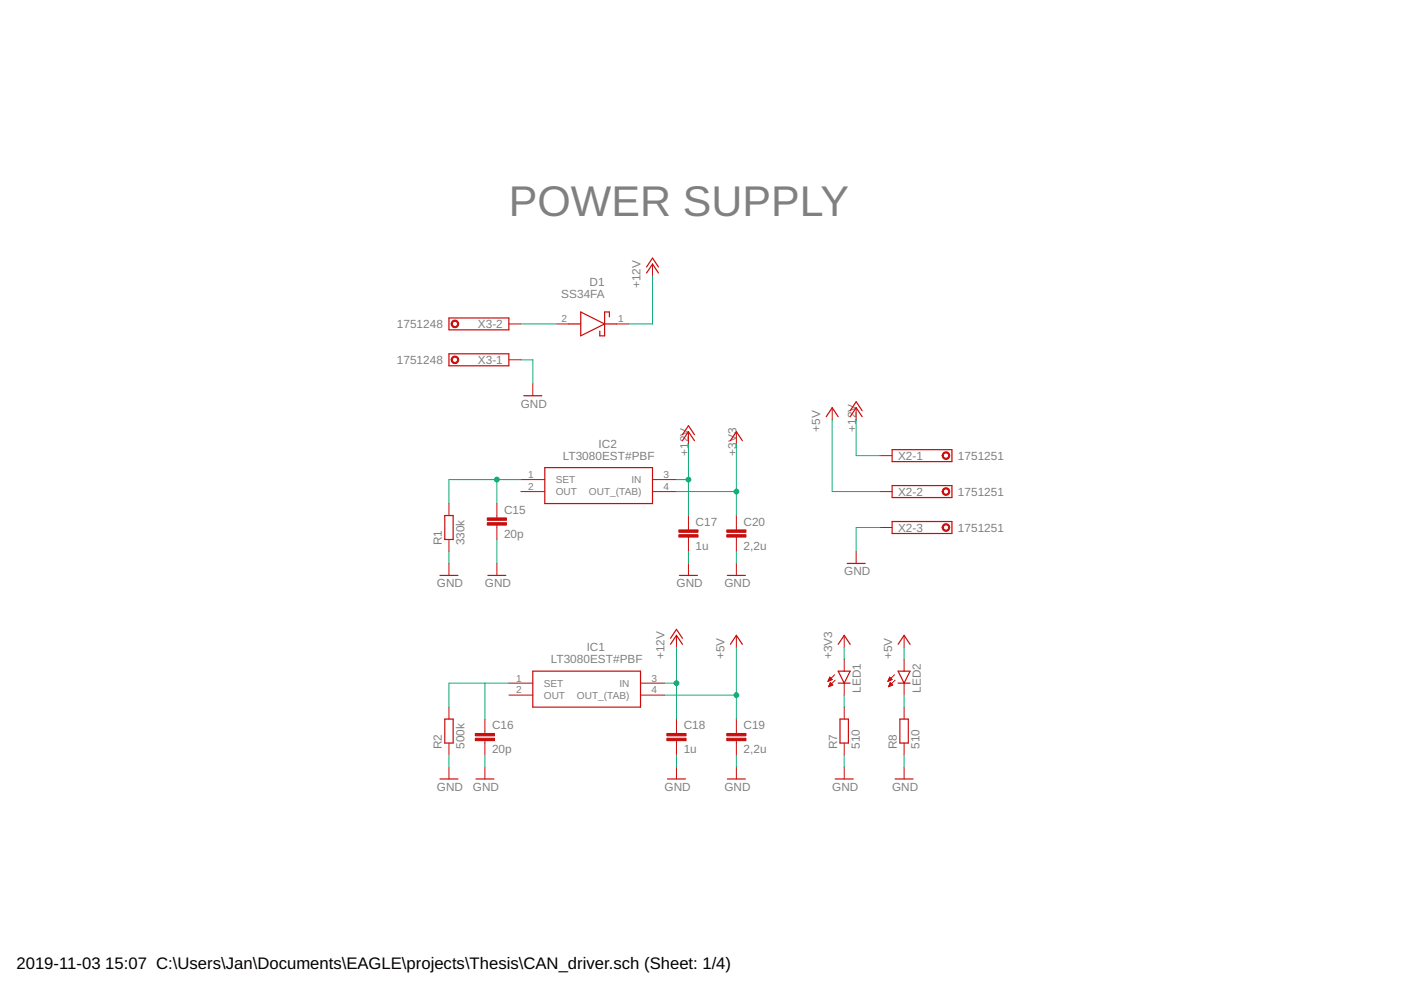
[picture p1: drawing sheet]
<svg xmlns="http://www.w3.org/2000/svg" width="297mm" height="210mm" viewBox="0 0 297 210" stroke-linecap="round" stroke-linejoin="round" font-family="sans-serif">
<g fill="none" stroke="#c90d0c" stroke-width=".25">
<path d="M137.1 57.9l1.2-1.9 1.3 1.9M137.1 56.6l1.2-1.9 1.3 1.9M95.2 67.4h12.7v2.5h-12.7zM95.2 75h12.7v2.6h-12.7zM120.6 68.7h2.5M123.1 66.1l5.1 2.6-5.1 2.5zM128.2 68.7h2.5M129.2 67.2v-1.1h-1v5.1h-1v-1M111.1 83.9h3.8M115.5 99.1h22.8v7.7h-22.8zM144.7 93.4l1.3-1.9 1.2 1.9M144.7 92.2l1.3-1.9 1.2 1.9"/>
<path d="M154.9 93.4l1.2-1.9 1.3 1.9M175.2 88.3l1.2-1.9 1.3 1.9M180.3 88.3l1.2-1.9 1.3 1.9M180.3 87.1l1.2-1.9 1.3 1.9M189.1 95.3h12.7v2.6h-12.7zM94.3 109.3h1.8v5.1h-1.8zM179.6 119.5h3.8M189.1 103h12.7v2.5h-12.7zM189.1 110.6h12.7v2.5h-12.7zM93.3 122h3.8M103.4 122h3.9M142.2 136.6l1.2-1.9 1.3 1.9"/>
<path d="M142.2 135.3l1.2-1.9 1.3 1.9M144.1 122h3.8M154.2 122h3.8M154.9 136.6l1.2-1.9 1.3 1.9M177.7 136.6l1.3-1.9 1.3 1.9M190.4 136.6l1.3-1.9 1.3 1.9M94.3 152.5h1.8v5h-1.8zM113 142.3h22.8v7.6h-22.8zM177.7 142.3h2.6l-1.3 2.5zM177.7 144.8h2.6M178.1 152.5h1.8v5h-1.8zM190.4 142.3h2.6l-1.3 2.5z"/>
<path d="M190.4 144.8h2.6M190.8 152.5h1.8v5h-1.8zM93.3 165.2h3.8M100.9 165.2h3.8M141.5 165.2h3.8M154.2 165.2h3.8M177.1 165.2h3.8M189.8 165.2h3.8"/>
</g>
<g fill="none" stroke="#c90d0c" stroke-width=".21">
<path d="M138.3 56v2.5M107.9 68.7h2.5M107.9 76.3h2.5M118 68.7h2.6M130.7 68.7h2.6M113 81.4v2.5M146 91.5v2.6M156.1 91.5v2.6M176.4 86.4v2.6M181.5 86.4v2.6M186.6 96.6h2.5M95.2 106.8v2.5"/>
<path d="M95.2 114.4v2.5M95.2 119.5v2.5M105.3 106.8v3M105.3 111.3v3.1M105.3 119.5v2.5M110.4 101.7h5.1M110.4 104.2h5.1M138.3 101.7h5.1M138.3 104.2h5.1M146 109.3v3.1M146 113.9v3M146 119.5v2.5"/>
<path d="M156.1 109.3v3.1M156.1 113.9v3M156.1 119.5v2.5M181.5 116.9v2.6M186.6 104.2h2.5M186.6 111.8h2.5M143.4 134.7v2.5M156.1 134.7v2.5M179 134.7v2.5M179 139.8v2.5M191.7 134.7v2.5M191.7 139.8v2.5"/>
<path d="M95.2 149.9v2.6M95.2 157.5v2.6M102.8 152.5v3M102.8 157v3.1M107.9 144.8h5.1M107.9 147.4h5.1M135.8 144.8h5.1M135.8 147.4h5.1M143.4 152.5v3M143.4 157v3.1M156.1 152.5v3M156.1 157v3.1"/>
<path d="M175.6 144.4h.1M175.6 144.3h.3M175.7 144.2h.5M175.7 144.1h.7M175.7 145.5h.2M175.8 144h.5M175.8 145.4h.4M175.8 145.3h.6M175.8 143.8h.4M175.9 143.7h.2M175.9 145.2h.6M175.9 145h.5"/>
<path d="M175.9 143.6l.5 .5-.8 .4zM176 144.9h.3M176 144.8h.1M176.1 144.7l.5 .5-.9 .4zM177 143.1l-1.4 1.4M177.1 144.2l-1.4 1.4M179 144.8v2.6M179 149.9v2.6M179 157.5v2.6M188.3 144.4h.1M188.3 144.3h.3M188.4 144.2h.5"/>
<path d="M188.4 145.5h.2M188.4 144.1h.7M188.5 144h.5M188.5 145.4h.4M188.5 143.8h.4M188.5 145.3h.6M188.6 143.7h.2M188.6 145.2h.6M188.6 145h.5M188.6 143.6h.1M188.6 143.6l-.3 .9M188.6 143.6l.5 .5"/>
<path d="M188.7 144.9h.3M188.7 144.8h.1M188.8 144.7l.5 .5-.9 .4zM189.1 144.1l-.8 .4M189.7 143.1l-1.4 1.4M189.8 144.2l-1.4 1.4M191.7 144.8v2.6M191.7 149.9v2.6M191.7 157.5v2.6M95.2 162.6v2.6M102.8 162.6v2.6M143.4 162.6v2.6"/>
<path d="M156.1 162.6v2.6M179 162.6v2.6M191.7 162.6v2.6"/>
</g>
<g fill="#c90d0c" stroke="#c90d0c" stroke-width=".21">
<path d="M103.3 110.8h4.1v.5h-4.1z"/>
<path d="M103.3 109.8h4.1v.5h-4.1z"/>
<path d="M100.8 156.5h4v.5h-4z"/>
<path d="M100.8 155.5h4v.5h-4z"/>
<path d="M143.9 113.4h4.1v.5h-4.1z"/>
<path d="M143.9 112.4h4.1v.5h-4.1z"/>
<path d="M141.4 156.5h4.1v.5h-4.1z"/>
<path d="M141.4 155.5h4.1v.5h-4.1z"/>
<path d="M154.1 156.5h4.1v.5h-4.1z"/>
<path d="M154.1 155.5h4.1v.5h-4.1z"/>
<path d="M154.1 113.4h4.1v.5h-4.1z"/>
<path d="M154.1 112.4h4.1v.5h-4.1z"/>
</g>
<g fill="#c90d0c" stroke="#c90d0c" stroke-width=".21">
<path d="M199.9 96.1a.81 .81 0 0 1 1.3 .1 .81 .81 0 0 1-.4 1.2 .81 .81 0 0 1-1.1-.8h.3a.55 .55 0 0 1 .8-.5 .55 .55 0 0 1 .2 .9 .55 .55 0 0 1-1-.2v-.2h-.3z" fill-rule="evenodd"/>
<path d="M199.9 103.7a.81 .81 0 0 1 1.3 .1 .81 .81 0 0 1-.4 1.2 .81 .81 0 0 1-1.1-.8h.3a.55 .55 0 0 1 .8-.5 .55 .55 0 0 1 .2 .9 .55 .55 0 0 1-1-.2v-.2h-.3z" fill-rule="evenodd"/>
<path d="M199.9 111.3a.81 .81 0 0 1 1.3 .1 .81 .81 0 0 1-.4 1.2 .81 .81 0 0 1-1.1-.8h.3a.55 .55 0 0 1 .8-.5 .55 .55 0 0 1 .2 .9 .55 .55 0 0 1-1-.2v-.2h-.3z" fill-rule="evenodd"/>
<path d="M95.8 75.8a.81 .81 0 0 1 1.3 .1 .81 .81 0 0 1-.4 1.2 .81 .81 0 0 1-1-.8h.2a.56 .56 0 0 1 .8-.5 .56 .56 0 0 1 .1 1 .56 .56 0 0 1-.9-.3v-.2h-.2z" fill-rule="evenodd"/>
<path d="M95.8 68.2a.81 .81 0 0 1 1.3 0 .81 .81 0 0 1-.4 1.3 .81 .81 0 0 1-1-.8h.2a.56 .56 0 0 1 .8-.5 .56 .56 0 0 1 .1 1 .56 .56 0 0 1-.9-.3v-.2h-.2z" fill-rule="evenodd"/>
</g>
<g fill="none" stroke="#0dab76" stroke-width=".21">
<path d="M138.3 58.5v10.2h-5M110.4 76.3h2.6v5.1M110.4 68.7h7.6M146 94.1v15.2M156.1 94.1v15.2M176.4 89v15.2h10.2M181.5 89v7.6h5.1M95.2 116.9v2.6M105.3 101.7v5.1M105.3 114.4v5.1M110.4 101.7h-15.2v5.1M143.4 101.7h2.6"/>
<path d="M143.4 104.2h12.7M146 116.9v2.6M156.1 116.9v2.6M186.6 111.8h-5.1v5.1M143.4 137.2v15.3M156.1 137.2v15.3M179 137.2v2.6M191.7 137.2v2.6M102.8 144.8v7.7M107.9 144.8h-12.7v5.1M140.9 144.8h2.5M140.9 147.4h15.2"/>
<path d="M179 147.4v2.5M191.7 147.4v2.5M95.2 160.1v2.5M102.8 160.1v2.5M143.4 160.1v2.5M156.1 160.1v2.5M179 160.1v2.5M191.7 160.1v2.5"/>
</g>
<g fill="#0dab76" stroke="#0dab76" stroke-width=".21">
<circle cx="143.4" cy="144.8" r=".51"/>
<circle cx="146" cy="101.7" r=".51"/>
<circle cx="105.3" cy="101.7" r=".51"/>
<circle cx="156.1" cy="104.2" r=".51"/>
<circle cx="156.1" cy="147.4" r=".51"/>
</g>
<text font-size="9.1" fill="#808080" x="107.9" y="45.8">POWER SUPPLY</text>
<g font-size="3.5">
<text x="3.5" y="205.4">2019-11-03</text>
<text x="22.3" y="205.4">15:07 C:\Users\Jan\Documents\EAGLE\projects\Thesis\CAN_driver.sch (Sheet: 1/4)</text>
</g>
<g font-size="2.5" fill="#808080">
<text x="119" y="63.2">SS34FA</text>
<text x="125" y="60.7">D1</text>
<text x="135.8" y="61.1" transform="rotate(-90 135.8 61.1)">+12V</text>
<text x="84.1" y="69.6">1751248</text>
<text x="101.3" y="69.6">X3-2</text>
<text x="84.1" y="77.2">1751248</text>
<text x="101.3" y="77.2">X3-1</text>
<text x="110.4" y="86.5">GND</text>
<text x="126.9" y="95">IC2</text>
<text x="173.9" y="91.5" transform="rotate(-90 173.9 91.5)">+5V</text>
<text x="181.5" y="91.5" transform="rotate(-90 181.5 91.5)">+12V</text>
<text x="119.3" y="97.5">LT3080EST#PBF</text>
<text x="146" y="96.6" transform="rotate(-90 146 96.6)">+12V</text>
<text x="156.1" y="96.6" transform="rotate(-90 156.1 96.6)">+3V3</text>
<text x="190.4" y="97.5">X2-1</text>
<text x="203.1" y="97.5">1751251</text>
<text x="190.4" y="105.1">X2-2</text>
<text x="203.1" y="105.1">1751251</text>
<text x="106.9" y="108.9">C15</text>
<text x="147.5" y="111.5">C17</text>
<text x="157.7" y="111.5">C20</text>
<text x="190.4" y="112.7">X2-3</text>
<text x="203.1" y="112.7">1751251</text>
<text x="93.7" y="115.7" transform="rotate(-90 93.7 115.7)">R1</text>
<text x="98.5" y="115.7" transform="rotate(-90 98.5 115.7)">330k</text>
<text x="106.9" y="114">20p</text>
<text x="147.5" y="116.5">1u</text>
<text x="157.7" y="116.5">2,2u</text>
<text x="92.6" y="124.5">GND</text>
<text x="102.8" y="124.5">GND</text>
<text x="143.4" y="124.5">GND</text>
<text x="153.6" y="124.5">GND</text>
<text x="179" y="122">GND</text>
<text x="116.8" y="140.7">LT3080EST#PBF</text>
<text x="124.4" y="138.1">IC1</text>
<text x="140.9" y="139.8" transform="rotate(-90 140.9 139.8)">+12V</text>
<text x="153.6" y="139.8" transform="rotate(-90 153.6 139.8)">+5V</text>
<text x="176.4" y="139.8" transform="rotate(-90 176.4 139.8)">+3V3</text>
<text x="189.1" y="139.8" transform="rotate(-90 189.1 139.8)">+5V</text>
<text x="182.5" y="146.9" transform="rotate(-90 182.5 146.9)">LED1</text>
<text x="195.2" y="146.9" transform="rotate(-90 195.2 146.9)">LED2</text>
<text x="104.3" y="154.6">C16</text>
<text x="145" y="154.6">C18</text>
<text x="157.7" y="154.6">C19</text>
<text x="93.7" y="158.8" transform="rotate(-90 93.7 158.8)">R2</text>
<text x="98.5" y="158.8" transform="rotate(-90 98.5 158.8)">500k</text>
<text x="104.3" y="159.7">20p</text>
<text x="145" y="159.7">1u</text>
<text x="157.7" y="159.7">2,2u</text>
<text x="177.5" y="158.8" transform="rotate(-90 177.5 158.8)">R7</text>
<text x="182.3" y="158.8" transform="rotate(-90 182.3 158.8)">510</text>
<text x="190.2" y="158.8" transform="rotate(-90 190.2 158.8)">R8</text>
<text x="195" y="158.8" transform="rotate(-90 195 158.8)">510</text>
<text x="92.6" y="167.7">GND</text>
<text x="100.3" y="167.7">GND</text>
<text x="140.9" y="167.7">GND</text>
<text x="153.6" y="167.7">GND</text>
<text x="176.4" y="167.7">GND</text>
<text x="189.1" y="167.7">GND</text>
</g>
<g font-size="2.1" fill="#808080">
<text x="119" y="68.3">2</text>
<text x="131.1" y="68.3">1</text>
<text x="112" y="101.3">1</text>
<text x="140.7" y="101.3">3</text>
<text x="112" y="103.9">2</text>
<text x="117.8" y="102.4">SET</text>
<text x="117.8" y="105">OUT</text>
<text x="124.9" y="105">OUT_(TAB)</text>
<text x="133.9" y="102.4">IN</text>
<text x="140.7" y="103.9">4</text>
<text x="109.4" y="144.5">1</text>
<text x="109.4" y="147">2</text>
<text x="115.3" y="145.6">SET</text>
<text x="115.3" y="148.2">OUT</text>
<text x="122.3" y="148.2">OUT_(TAB)</text>
<text x="131.3" y="145.6">IN</text>
<text x="138.1" y="144.5">3</text>
<text x="138.1" y="147">4</text>
</g>
</svg>
